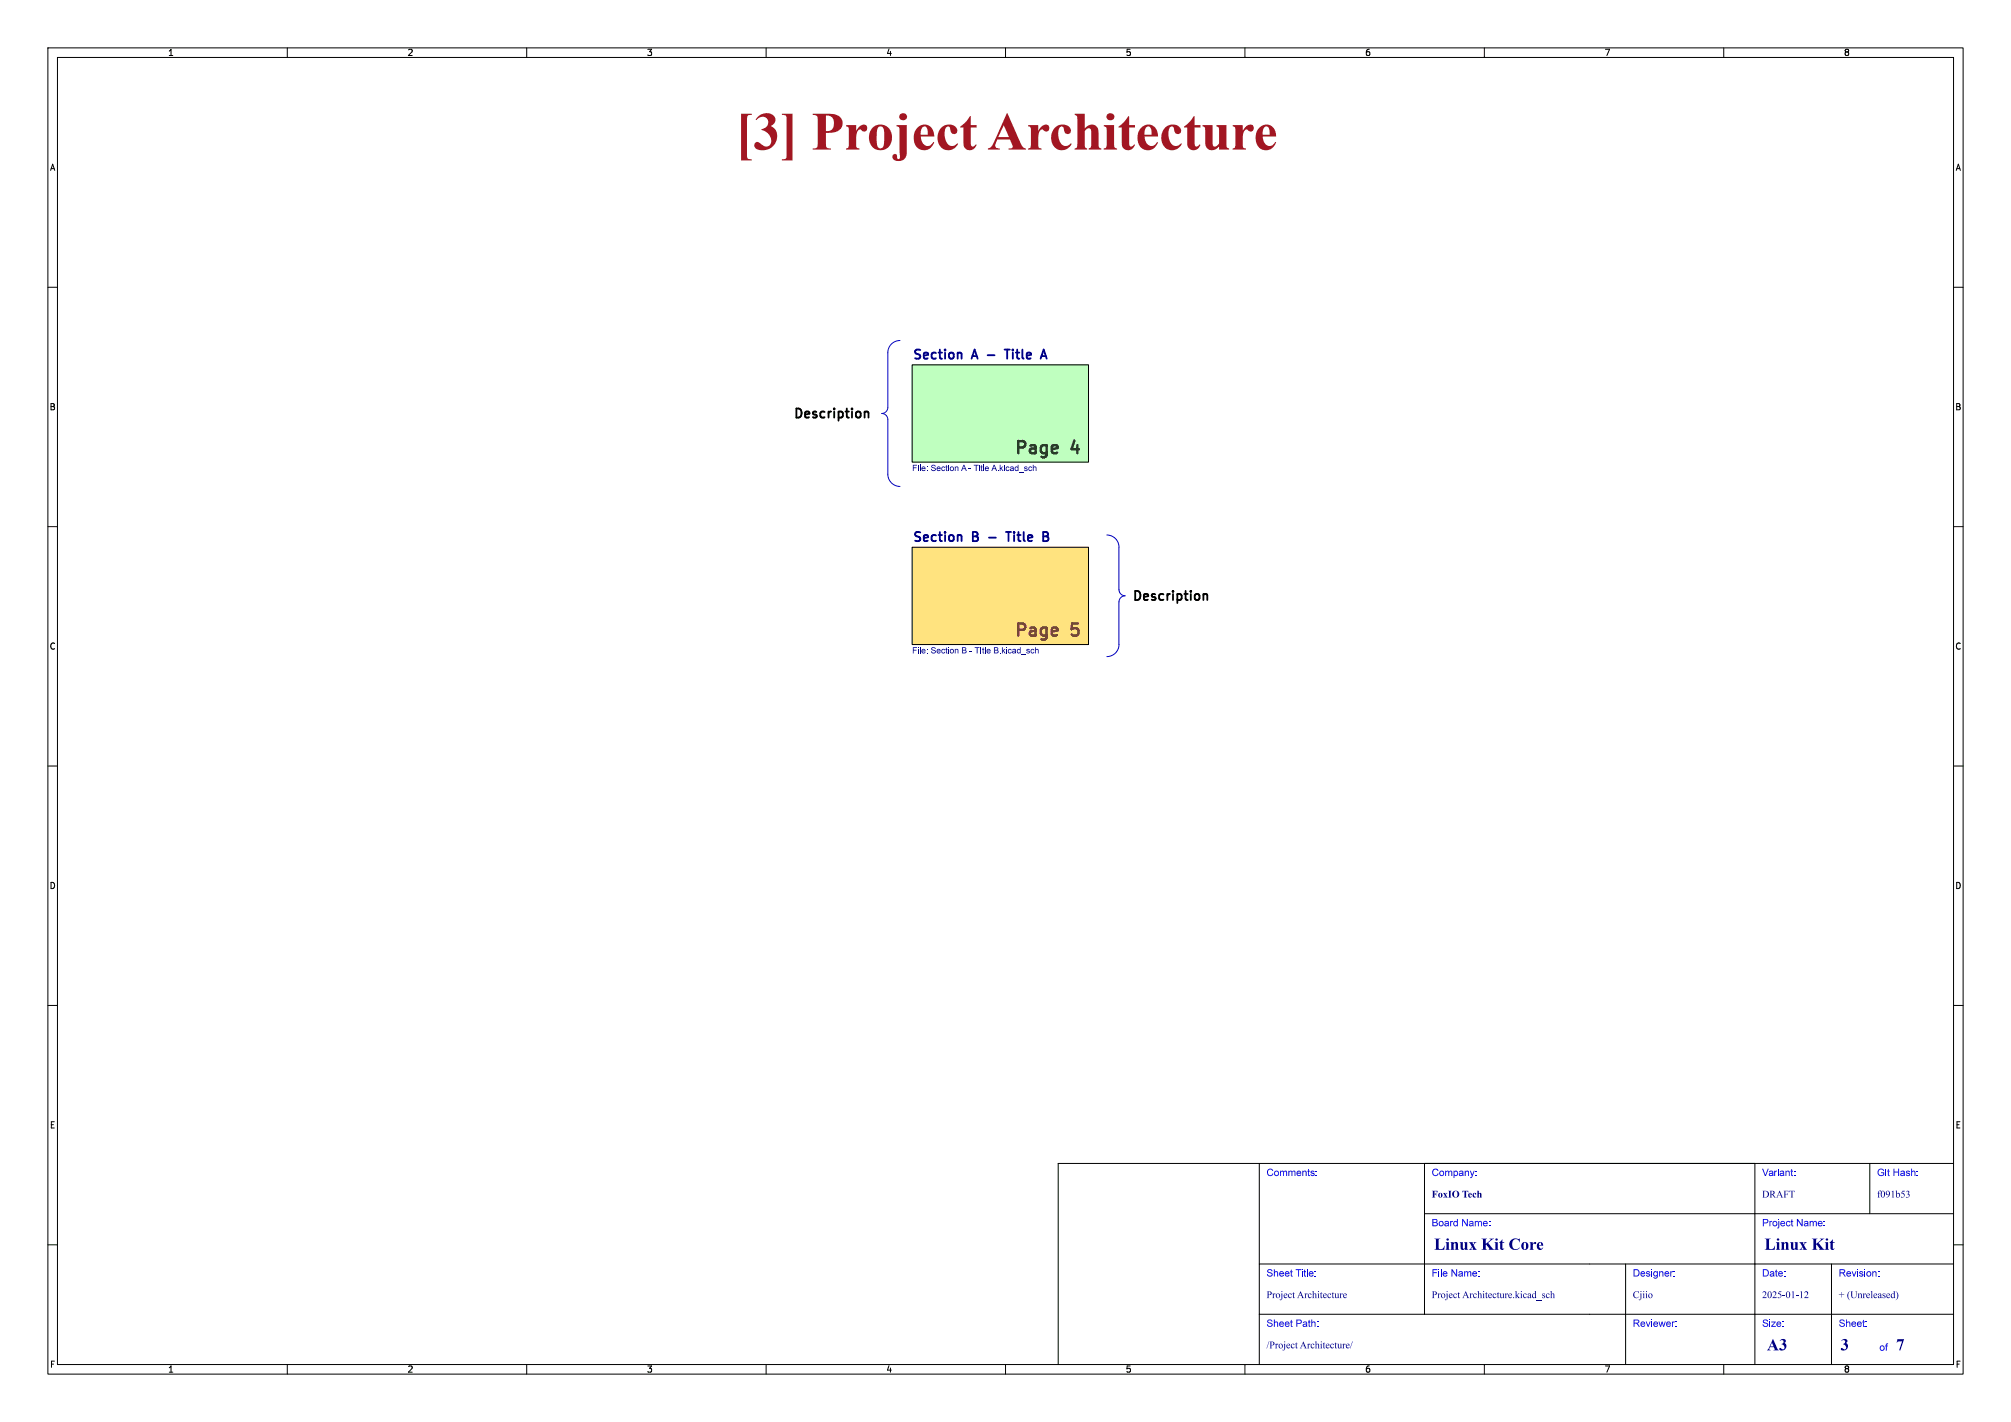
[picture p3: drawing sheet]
<svg xmlns="http://www.w3.org/2000/svg" width="420mm" height="297mm" viewBox="0 0 420 297" stroke-linecap="round" stroke-linejoin="round" font-family="sans-serif">
<g fill="none" stroke="#000" stroke-width=".21">
<path d="M10 10h400v277h-400zM12 12h396v273h-396zM60 10v2M110 10v2M160 10v2M210 10v2M260 10v2M310 10v2M360 10v2M10 60h2M408 60h2M10 110h2"/>
<path d="M190.5 114.3h36.8v20.3h-36.8zM408 110h2M10 160h2M408 160h2M10 210h2M408 210h2M263 243v42M297.5 253.5h110.5M297.5 243v31.5M366.5 243v42M390.5 243v10.5M408 243h-187v42"/>
<path d="M10 260h2M263 274.5h145M263 264h145M339.5 264v21M382.5 264v21M408 260h2M60 285v2M110 285v2M160 285v2M210 285v2M260 285v2M310 285v2"/>
<path d="M360 285v2"/>
</g>
<path d="M190.5 114.3h36.8v20.3h-36.8z" fill="#ffe37f" stroke="#ffe37f" stroke-width=".21"/>
<path d="M190.5 76.2h36.8v20.3h-36.8z" fill="#bfffbf" stroke="#bfffbf" stroke-width=".21"/>
<path d="M210.1 111.1h1.1M210.6 111.1v1.9M217.9 111.1h.6l.3 .2 .1 .4-.4 .3M217.9 112h.6M218.5 112a.51 .51 0 0 1 .5 .5 .51 .51 0 0 1-.4 .5h-.7" fill="none" stroke="#000084" stroke-width=".38"/>
<g fill="#000084">
<path d="M190.6 135.2h.9v.1h-.7v.4h.6v.2h-.6v.6h-.2z"/>
<path d="M191.7 135.2h.2v.1h-.2z"/>
<path d="M192.1 135.2h.2v1.3h-.2z"/>
<path d="M194.6 135.3a.51 .51 0 0 1 .8 .2h-.2a.25 .25 0 0 0-.3-.2 .25 .25 0 0 0-.1 .4 .47 .47 0 0 1 .6 .3 .47 .47 0 0 1-.3 .6 .47 .47 0 0 1-.6-.3l-.1-.3h.2a.31 .31 0 0 0 .3 .3 .31 .31 0 0 0 .3-.3l-.1-.1a.48 .48 0 0 1-.4-.1 .48 .48 0 0 1-.1-.5z"/>
<path d="M197.6 135.3l.1-.1v.3h.2v.2h-.2v.5l.2 .3-.3-.1v-.7h-.2z"/>
<path d="M198 135.2h.2v.1h-.2z"/>
<path d="M200.9 135.2h.5a.32 .32 0 0 1 .4 .2 .32 .32 0 0 1-.2 .4 .37 .37 0 0 1 .2 .4 .37 .37 0 0 1-.4 .3h-.5v-.2h.5a.23 .23 0 0 0 .3-.2 .23 .23 0 0 0-.3-.2h-.3v.4h-.2v-.6h.6l.1-.2-.1-.1-.4-.1v.4h-.2z"/>
<path d="M203.6 135.2h1v.1h-.4v1.2h-.2v-1.2h-.4z"/>
<path d="M204.8 135.2h.1v1.3h-.1z"/>
<path d="M205.2 135.3l.2-.1v.3h.1v.2h-.1v.5l.2 .3-.3-.1-.1-.7h-.1z"/>
<path d="M205.7 135.2h.2v1.3h-.2z"/>
<path d="M207.6 135.2h.5a.32 .32 0 0 1 .4 .2 .32 .32 0 0 1-.2 .4 .37 .37 0 0 1 .2 .4 .37 .37 0 0 1-.4 .3h-.5v-.2h.5a.23 .23 0 0 0 .3-.2 .23 .23 0 0 0-.3-.2h-.3v.4h-.2v-.6h.6l.1-.2-.1-.1-.4-.1v.4h-.2z"/>
<path d="M209.3 135.2h.1v.7l.4-.4h.2l-.4 .4 .4 .6h-.2l-.3-.5-.1 .5h-.1z"/>
<path d="M210.1 135.2h.2v.1h-.2z"/>
<path d="M212.5 135.6l.2-.1 .3 .2v-.5h.2v1.3l-.2-.2a.37 .37 0 0 1-.4 .1 .37 .37 0 0 1-.2-.4h.1a.28 .28 0 0 0 .4 .2 .28 .28 0 0 0 .1-.4 .28 .28 0 0 0-.4-.1l-.1 .3h-.1z"/>
<path d="M216.2 135.2h.1v.5l.3-.2 .3 .1v.9h-.1v-.7l-.2-.1-.2 .1-.1 .7h-.1z"/>
</g>
<path d="M190.5 76.2h36.8v20.3h-36.8z" fill="none" stroke="#000" stroke-width=".21"/>
<path d="M209.8 73h1.1M210.3 73v1.9M217.3 74.9l.7-1.9 .6 1.9M217.5 74.4h.9" fill="none" stroke="#000084" stroke-width=".38"/>
<g fill="#000084">
<path d="M190.6 97.1h.9v.1h-.7v.4h.6v.2h-.6v.6h-.2z"/>
<path d="M191.7 97.1h.2v.1h-.2z"/>
<path d="M192.1 97.1h.2v1.3h-.2z"/>
<path d="M194.6 97.2a.51 .51 0 0 1 .8 .2h-.2a.25 .25 0 0 0-.3-.2 .25 .25 0 0 0-.1 .4 .47 .47 0 0 1 .6 .3 .47 .47 0 0 1-.3 .6 .47 .47 0 0 1-.6-.3l-.1-.3h.2a.31 .31 0 0 0 .3 .3 .31 .31 0 0 0 .3-.3l-.1-.1a.48 .48 0 0 1-.4-.1 .48 .48 0 0 1-.1-.5z"/>
<path d="M197.6 97.2l.1-.1v.3h.2v.2h-.2v.5l.2 .3-.3-.1v-.7h-.2z"/>
<path d="M198 97.1h.2v.1h-.2z"/>
<path d="M201.2 97.1h.2l.5 1.3h-.2l-.1-.4h-.6l-.1 .4h-.2l.2-.6h.6l-.2-.6-.2 .6h-.2z"/>
<path d="M203.4 97.1h1v.1h-.4v1.2h-.2v-1.2h-.4z"/>
<path d="M204.5 97.1h.1v.1h-.1z"/>
<path d="M204.9 97.2l.1-.1v.3h.2v.2h-.2v.5l.2 .3-.3-.1v-.7h-.1z"/>
<path d="M205.3 97.1h.2v1.3h-.2z"/>
<path d="M207.5 97.1h.2l.5 1.3h-.2l-.1-.4h-.5l-.2 .4h-.2l.3-.6h.5l-.2-.6-.2 .6h-.1z"/>
<path d="M208.8 97.1h.1v.7l.4-.4h.2l-.3 .4 .4 .6h-.2l-.3-.5-.2 .5h-.1z"/>
<path d="M209.7 97.1h.1v.1h-.1z"/>
<path d="M212 97.5l.3-.1 .2 .2v-.5h.2v1.3l-.1-.2a.37 .37 0 0 1-.5 .1 .37 .37 0 0 1-.2-.4h.2a.28 .28 0 0 0 .3 .2 .28 .28 0 0 0 .2-.4 .28 .28 0 0 0-.4-.1l-.1 .3h-.2z"/>
<path d="M215.7 97.1h.2v.5l.2-.2 .3 .1 .1 .9h-.2v-.7l-.2-.1-.2 .1v.7h-.2z"/>
</g>
<path d="M167.2 85.6l-.4-.3h-.5v1.9M174.2 85.3v.2M176.8 85.3v1.7M177.9 85.3v.2M180.7 86h.6l.1 1.2M238 123.7l-.5-.3h-.4v1.9M245 123.4v.2M247.6 123.4v1.7M248.7 123.4v.2M251.6 124.1h.3l.2 .2v1" fill="none" stroke="#000" stroke-width=".38"/>
<path d="M188 71.1a2.54 2.54 0 0 0-2.6 2.6v11.4a1.28 1.28 0 0 1-1.3 1.3 1.28 1.28 0 0 1 1.3 1.2v11.5a2.56 2.56 0 0 0 2.6 2.5M231.2 111.7a2.53 2.53 0 0 1 2.5 2.6v8.9a1.28 1.28 0 0 0 1.3 1.2 1.28 1.28 0 0 0-1.3 1.3v8.9a2.51 2.51 0 0 1-2.5 2.5" fill="none" stroke="#0000c2" stroke-width=".21"/>
<text font-size="11.1" fill="#a21622" x="153.6" y="34.2">[3] ProjectArchitecture</text>
<g font-size="3.5" fill="#143c28">
<text x="211.4" y="95">Page</text>
<text x="223.6" y="95">4</text>
</g>
<g font-size="3.5" fill="#644632">
<text x="211.4" y="133.1">Page</text>
<text x="223.6" y="133.1">5</text>
</g>
<g font-size="3.5" fill="#00007f">
<text x="299.5" y="262">LinuxKit Core</text>
<text x="368.5" y="262">LinuxKit</text>
<text x="369" y="283">A3</text>
<text x="384.4" y="283">3</text>
<text x="396" y="283">7</text>
</g>
<g font-size="2.7" fill="#000084">
<text x="190.5" y="75.2">Section</text>
<text x="203.2" y="75.2">A</text>
<text x="207.1" y="75.2">-</text>
<text x="211.7" y="75.2">Title</text>
<text x="190.5" y="113.3">Section</text>
<text x="203.2" y="113.3">B</text>
<text x="207.4" y="113.3">-</text>
<text x="211.9" y="113.3">Title</text>
</g>
<g font-size="2.7">
<text x="165.4" y="88.3">Description</text>
<text x="236.4" y="126.4">Description</text>
</g>
<g font-size="2.1" fill="#00f">
<text x="264.5" y="246.2">Comments:</text>
<text x="299" y="246.2">Company:</text>
<text x="368" y="246.2">Variant:</text>
<text x="392" y="246.2">Git Hash:</text>
<text x="299" y="256.7">Board Name:</text>
<text x="368" y="256.7">Project Name:</text>
<text x="264.5" y="267.2">Sheet Title:</text>
<text x="299" y="267.2">File Name:</text>
<text x="341" y="267.2">Designer:</text>
<text x="368" y="267.2">Date:</text>
<text x="384" y="267.2">Revision:</text>
<text x="264.5" y="277.7">Sheet Path:</text>
<text x="341" y="277.7">Reviewer:</text>
<text x="368" y="277.7">Size:</text>
<text x="384" y="277.7">Sheet:</text>
<text x="392.5" y="282.7">of</text>
</g>
<g font-size="2.1" fill="#00007f">
<text x="299" y="250.7">FoxIO Tech</text>
<text x="368" y="250.7">DRAFT</text>
<text x="392" y="250.7">f091b53</text>
<text x="264.5" y="271.7">ProjectArchitecture</text>
<text x="299" y="271.7">ProjectArchitecture.kicad_sch</text>
<text x="341" y="271.7">Cjiio</text>
<text x="368" y="271.7">2025-01-12</text>
<text x="384" y="271.7">+ (Unreleased)</text>
<text x="264.5" y="282.2">/ProjectArchitecture/</text>
</g>
<g font-size="1.8">
<text x="35" y="11.9">1</text>
<text x="85" y="11.9">2</text>
<text x="135" y="11.9">3</text>
<text x="185" y="11.9">4</text>
<text x="235" y="11.9">5</text>
<text x="285" y="11.9">6</text>
<text x="335" y="11.9">7</text>
<text x="385" y="11.9">8</text>
<text x="10.3" y="35.9">A</text>
<text x="408.3" y="35.9">A</text>
<text x="10.3" y="85.9">B</text>
<text x="408.2" y="85.9">B</text>
<text x="10.3" y="135.9">C</text>
<text x="408.2" y="135.9">C</text>
<text x="10.3" y="185.9">D</text>
<text x="408.2" y="185.9">D</text>
<text x="10.3" y="235.9">E</text>
<text x="408.3" y="235.9">E</text>
<text x="10.3" y="285.9">F</text>
<text x="35" y="286.9">1</text>
<text x="85" y="286.9">2</text>
<text x="135" y="286.9">3</text>
<text x="185" y="286.9">4</text>
<text x="235" y="286.9">5</text>
<text x="285" y="286.9">6</text>
<text x="335" y="286.9">7</text>
<text x="385" y="286.9">8</text>
<text x="408.3" y="285.9">F</text>
</g>
<g font-size="1.8" fill="#000084">
<text x="190.5" y="99.1">File: Section A - Title A.kicad_sch</text>
<text x="190.5" y="137.2">File: Section B - TItle B.kicad_sch</text>
</g>
</svg>
